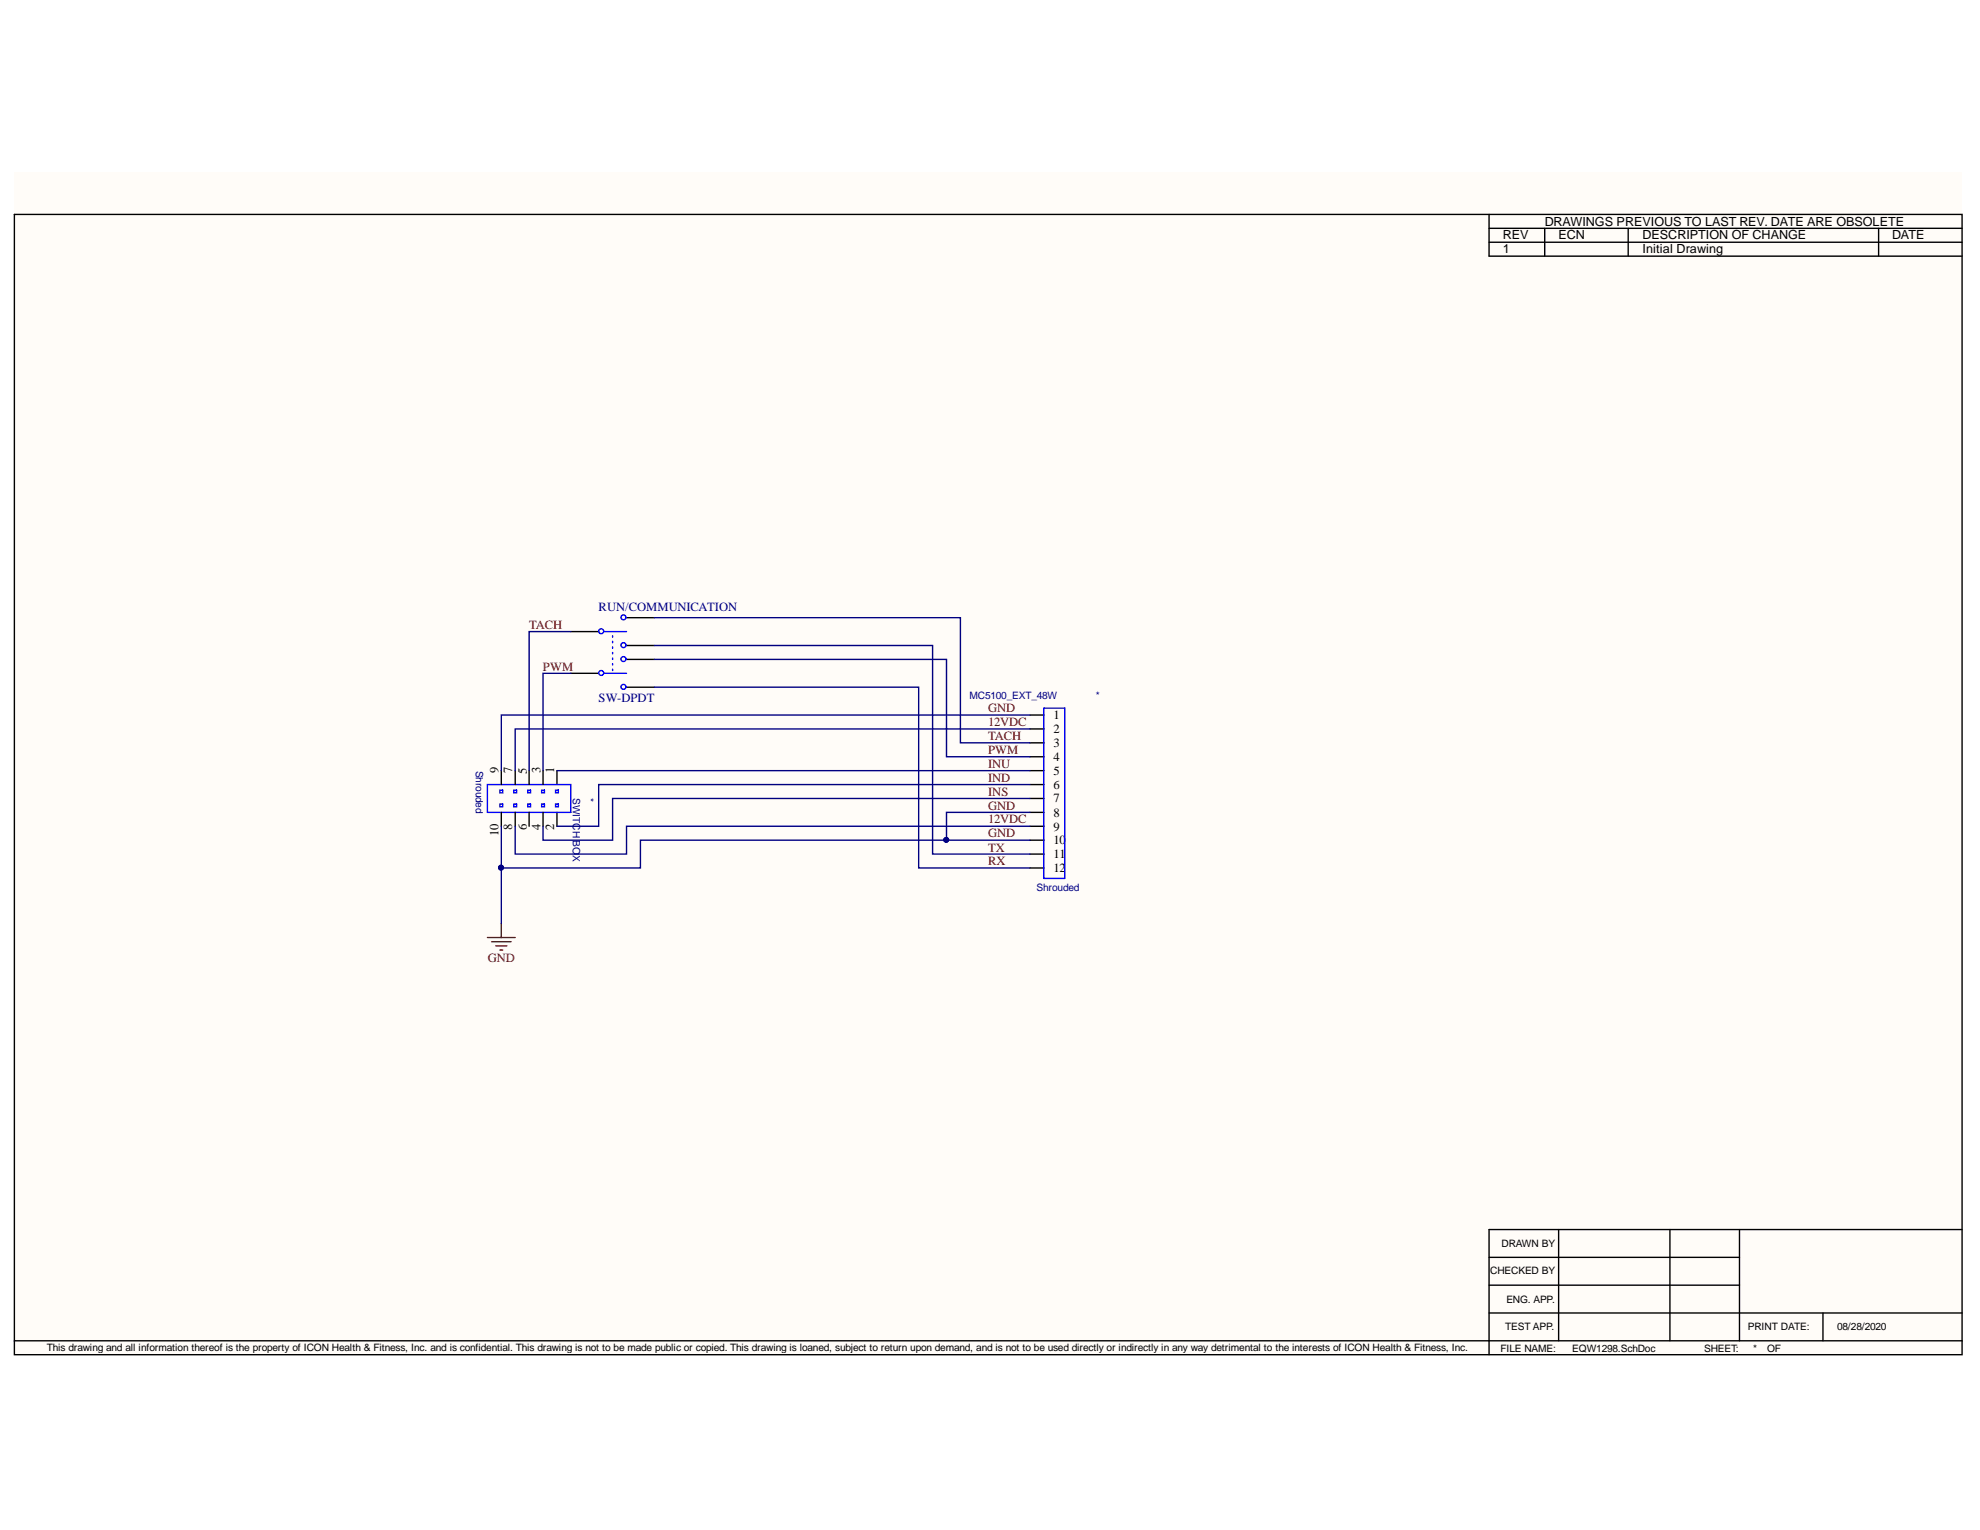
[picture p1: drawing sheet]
<svg xmlns="http://www.w3.org/2000/svg" width="279mm" height="216mm" viewBox="0 0 279 216" stroke-linecap="round" stroke-linejoin="round" font-family="sans-serif">
<path d="M2 24.4h274.8v166.7h-274.8z" fill="#fffcf8"/>
<g fill="none" stroke="#000" stroke-width=".2">
<path d="M2 30.3h274.9v158.9h-274.9zM210.1 32.2h66.8M210.1 30.3v5.8h66.8M210.1 34.2h66.8M218 32.2v3.9M229.8 32.2v3.9M265.1 32.2v3.9M80.6 89.1h3.9M80.6 95h3.9M88.4 87.2h3.9M88.4 91.1h3.9M88.4 93.1h3.9"/>
<path d="M88.4 97h3.9M70.7 108.7v2M70.7 114.6v2M72.7 108.7v2M72.7 114.6v2M74.7 108.7v2M74.7 114.6v2M76.6 108.7v2M76.6 114.6v2M78.6 108.7v2M78.6 114.6v2M145.3 114.6h2"/>
<path d="M145.3 116.6h2M145.3 108.7h2M145.3 110.7h2M145.3 102.9h2M145.3 104.8h2M145.3 100.9h2M145.3 106.8h2M145.3 112.7h2M145.3 118.6h2M145.3 120.5h2M145.3 122.5h2M210.1 177.4h35.4"/>
<path d="M219.9 173.5v15.7M235.6 173.5v15.7M245.5 173.5v15.7M276.9 173.5h-66.8v17.7M2 189.2v2h274.9v-2M210.1 185.3h66.8M210.1 181.4h35.4M257.2 185.3v3.9"/>
</g>
<g fill="none" stroke="#00f" stroke-width=".2">
<path d="M85.3 95h3.1M85.3 89.1h3.1M86.4 89.7v.2M86.4 90.5v.2M86.4 91.3v.2M86.4 92.1v.2M86.4 92.9v.2M86.4 93.6v.2M86.4 94.4v.2M147.3 99.9h2.9v24.1h-2.9zM68.8 110.7h11.8v3.9h-11.8zM70.5 113.5h.4v.4h-.4z"/>
<path d="M70.5 111.5h.4v.4h-.4zM72.5 113.5h.4v.4h-.4zM72.5 111.5h.4v.4h-.4zM74.5 113.5h.4v.4h-.4zM74.5 111.5h.4v.4h-.4zM76.4 113.5h.4v.4h-.4zM76.4 111.5h.4v.4h-.4zM78.4 113.5h.4v.4h-.4zM78.4 111.5h.4v.4h-.4z"/>
<circle cx="84.8" cy="95" r=".35"/>
<circle cx="84.8" cy="89.1" r=".35"/>
<circle cx="88" cy="91" r=".35"/>
<circle cx="88" cy="93" r=".35"/>
<circle cx="88" cy="96.9" r=".35"/>
<circle cx="88" cy="87.1" r=".35"/>
</g>
<path d="M68.8 132.3h3.9M69.4 132.9h2.7M70 133.5h1.5M70.5 134.1h.4M70.7 130.3v2" fill="none" stroke="#800000" stroke-width=".2"/>
<g fill="none" stroke="#000080" stroke-width=".2">
<path d="M80.6 89.1h-5.9v19.6M80.6 95h-4v13.7M92.3 87.2h43.2v17.6h9.8M92.3 93.1h41.3v13.7h11.7M92.3 91.1h39.3v29.4h13.7M92.3 97h37.3v25.5h15.7M70.7 116.6v13.7M72.7 116.6v3.9h15.7v-3.9h56.9M78.6 108.7h66.7M133.6 118.6h-43.2v3.9h-19.7M145.3 100.9h-74.6v7.8M145.3 102.9h-72.6v5.8"/>
<path d="M145.3 110.7h-60.8v5.9h-5.9M145.3 112.7h-58.9v5.9h-9.8v-2M145.3 114.6h-11.7v4h11.7"/>
</g>
<g fill="#000080" stroke="#000080" stroke-width=".14">
<circle cx="70.7" cy="122.4" r=".35"/>
<circle cx="133.5" cy="118.5" r=".35"/>
</g>
<g font-size="1.8">
<text x="212.1" y="33.8">REV</text>
<text x="212.1" y="35.7">1</text>
<text x="218" y="31.9">DRAWINGS PREVIOUS TO LAST REV. DATE ARE OBSOLETE</text>
<text x="219.9" y="33.8">ECN</text>
<text x="231.8" y="33.8">DESCRIPTION OF CHANGE</text>
<text x="231.8" y="35.7">Initial Drawing</text>
<text x="267" y="33.8">DATE</text>
<text x="148.6" y="101.5">1</text>
<text x="148.6" y="103.4">2</text>
<text x="148.6" y="105.4">3</text>
<text x="148.6" y="107.4">4</text>
<text x="70.3" y="109.1" transform="rotate(-90 70.3 109.1)">9</text>
<text x="72.3" y="109.1" transform="rotate(-90 72.3 109.1)">7</text>
<text x="74.3" y="109.2" transform="rotate(-90 74.3 109.2)">5</text>
<text x="76.3" y="109.1" transform="rotate(-90 76.3 109.1)">3</text>
<text x="78.2" y="109.1" transform="rotate(-90 78.2 109.1)">1</text>
<text x="148.6" y="109.4">5</text>
<text x="148.6" y="111.3">6</text>
<text x="148.6" y="113.2">7</text>
<text x="70.3" y="118" transform="rotate(-90 70.3 118)">10</text>
<text x="72.3" y="117.1" transform="rotate(-90 72.3 117.1)">8</text>
<text x="74.3" y="117.1" transform="rotate(-90 74.3 117.1)">6</text>
<text x="76.3" y="117.1" transform="rotate(-90 76.3 117.1)">4</text>
<text x="78.2" y="117.1" transform="rotate(-90 78.2 117.1)">2</text>
<text x="148.6" y="115.3">8</text>
<text x="148.6" y="117.2">9</text>
<text x="148.6" y="119.2">10</text>
<text x="148.6" y="121.1">11</text>
<text x="148.6" y="123">12</text>
</g>
<g font-size="1.8" fill="#800000">
<text x="74.7" y="88.7">TACH</text>
<text x="76.6" y="94.6">PWM</text>
<text x="139.4" y="100.5">GND</text>
<text x="139.4" y="102.5">12VDC</text>
<text x="139.4" y="104.5">TACH</text>
<text x="139.4" y="106.4">PWM</text>
<text x="139.4" y="108.3">INU</text>
<text x="139.4" y="110.4">IND</text>
<text x="139.4" y="112.3">INS</text>
<text x="139.4" y="114.3">GND</text>
<text x="139.4" y="116.2">12VDC</text>
<text x="139.4" y="118.1">GND</text>
<text x="139.4" y="120.2">TX</text>
<text x="139.4" y="122.1">RX</text>
<text x="68.8" y="135.8">GND</text>
</g>
<g font-size="1.8" fill="#000080">
<text x="84.5" y="86.2">RUN/COMMUNICATION</text>
<text x="84.5" y="99.1">SW-DPDT</text>
</g>
<g font-size="1.4" fill="#000080">
<text x="136.8" y="98.6">MC5100_EXT_48W</text>
<text x="154.6" y="98.6">*</text>
<text x="67.1" y="108.8" transform="rotate(90 67.1 108.8)">Shrouded</text>
<text x="80.8" y="112.6" transform="rotate(90 80.8 112.6)">SWITCH</text>
<text x="82.8" y="112.6" transform="rotate(90 82.8 112.6)">*</text>
<text x="80.8" y="118.6" transform="rotate(90 80.8 118.6)">BO</text>
<text x="80.8" y="120.7" transform="rotate(90 80.8 120.7)">X</text>
<text x="146.3" y="125.7">Shrouded</text>
</g>
<g font-size="1.4">
<text x="210.3" y="179.8">CHECKED BY</text>
<text x="211.9" y="176">DRAWN BY</text>
<text x="212.6" y="183.8">ENG. APP.</text>
<text x="6.6" y="190.7">This drawing and all information thereof is the property of ICON Health &amp; Fitness, Inc. and is confidential. This drawing is not to be made public or copied. This drawing is loaned, subject to return upon demand, and is not to be used directly or indirectly in any way detrimental to the interests of ICON Health &amp; Fitness, Inc.</text>
<text x="211.7" y="190.8">FILE NAME:</text>
<text x="212.4" y="187.7">TEST APP.</text>
<text x="221.9" y="190.8">EQW1298.SchDoc</text>
<text x="240.5" y="190.8">SHEET:</text>
<text x="246.6" y="187.7">PRINT DATE:</text>
<text x="247.4" y="190.8">*</text>
<text x="249.3" y="190.8">OF</text>
<text x="259.2" y="187.7">08/28/2020</text>
</g>
</svg>
